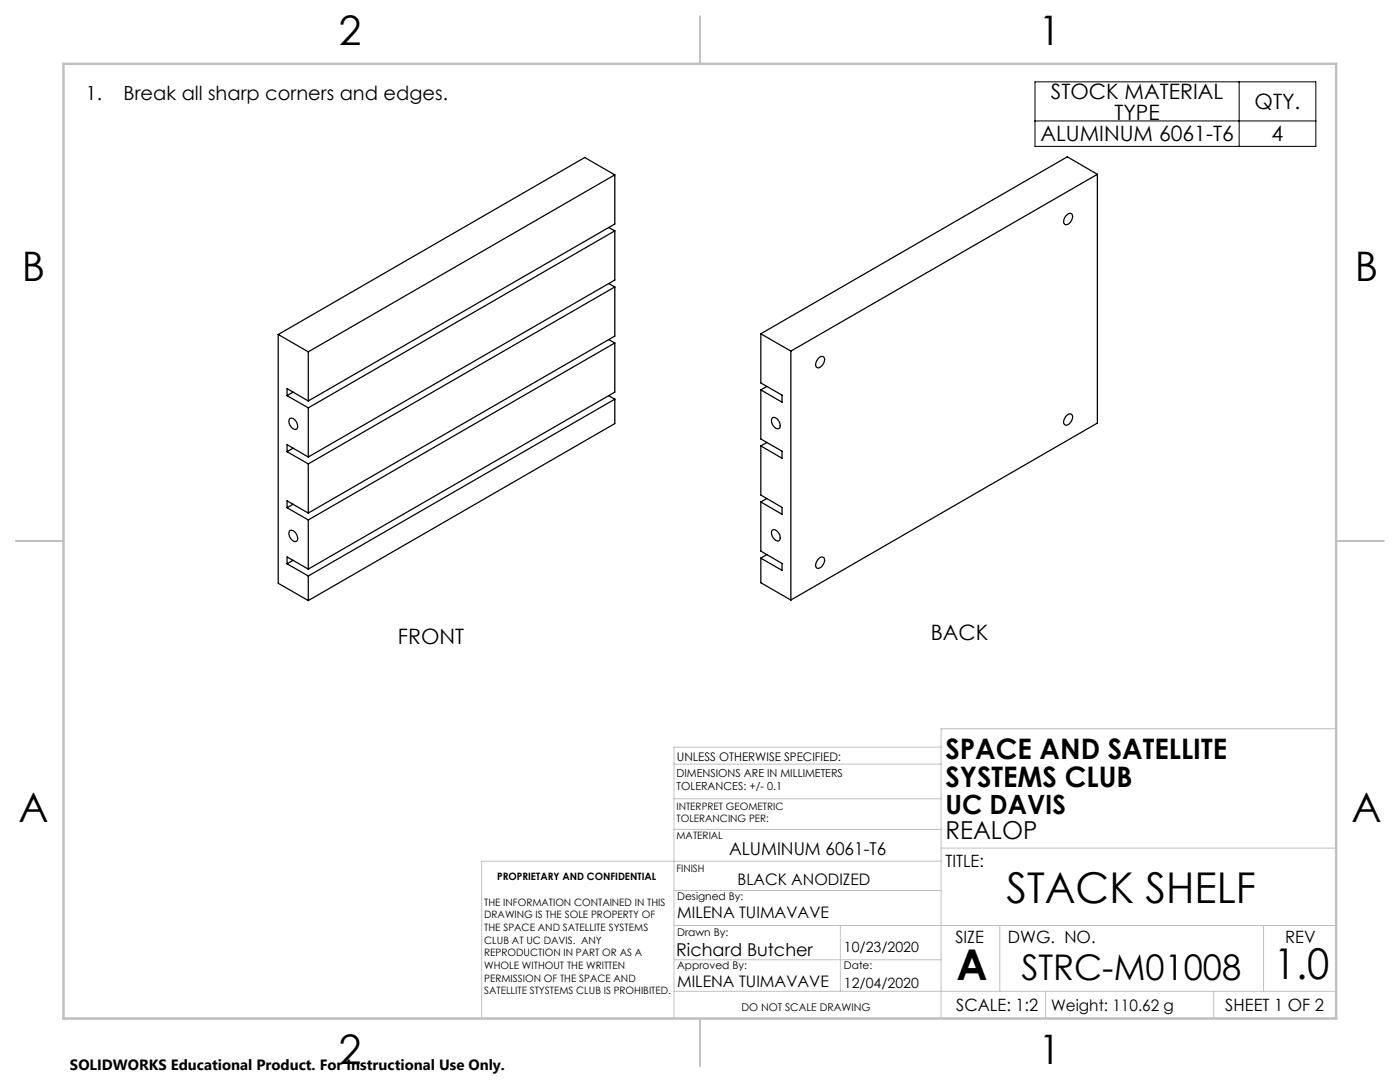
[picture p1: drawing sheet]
<svg xmlns="http://www.w3.org/2000/svg" width="279mm" height="216mm" viewBox="0 0 279 216" stroke-linecap="round" stroke-linejoin="round" font-family="sans-serif">
<path d="M206.6 16.3h56v12.9h-56zM247.3 16.3v12.9M206.6 24.1h56" fill="none" stroke="#000" stroke-width=".2"/>
<g fill="none" stroke="#c0c0c0" stroke-width=".2">
<path d="M134.5 159.4h53.3M134.5 152.5h53.3M187.8 149.1h-53.3v54.1M266.7 145.4h-78.9v57.8M134.5 177.7h53.3M134.5 165.5h53.3M187.8 169.2h78.9M187.8 171.8h-91.7v31.4M134.5 197.8h132.2M134.5 184.7h132.2M134.5 191.5h53.3M167.7 184.7v13.1"/>
<path d="M199.5 184.7v13.1M208.7 197.8v5.4M242.2 197.8v5.4M252.2 184.7v13.1"/>
</g>
<path d="M139.7 3.2v9.5M3.1 107.9h9.6M266.7 107.9h9.5M139.7 203.2v9.6" fill="none" stroke="#c0c0c0" stroke-width=".25"/>
<path d="M12.7 12.7h254v190.5h-254z" fill="none" stroke="#c0c0c0" stroke-width=".5"/>
<g fill="none" stroke="#000" stroke-width=".25">
<path d="M122.7 34.9l-61.2 35.3M122.7 34.9l-6-3.5-61.2 35.3M122.7 34.9v9.8l-61.2 35.3M219 34.8l-61.2 35.3M219 34.8v49.6l-61.2 35.3M219 34.8l-6-3.5-61.2 35.3M121.5 45.4l1.2 .7M121.5 56.6l1.2 .7M122.7 46.1v9.8l-61.2 35.3M122.7 57.3v9.8l-61.2 35.3M122.7 46.1l-61.2 35.3M122.7 57.3l-61.2 35.3"/>
<path d="M212.7 43.1l.2-.2a.68 .68 0 0 1 1-.2 .68 .68 0 0 1 .1 1 1.22 1.22 0 0 1-1.5 1.1l-.2-.6zM55.5 66.7l6 3.5M55.5 66.7v49.7l6 3.4M57.3 79v-1.5l4.2 2.5M57.3 79l4.2 2.4M58.5 78.2l-1.2 .8M61.5 70.2v9.8M121.5 67.8l1.2 .6M121.5 79l1.2 .7M122.7 68.4v9.8l-61.2 35.4M122.7 79.7v4.8l-61.2 35.3M122.7 68.4l-61.2 35.4"/>
<path d="M122.7 79.7l-61.2 35.2M151.8 66.6l6 3.5M151.8 66.6v9.8l4.3 2.4v1.5l-4.3-2.5M151.8 77.8v9.8l4.3 2.4v1.4l-4.3-2.4M153 77.1l-1.2 .7M157.8 70.1v49.6M163.4 71.5a.64 .64 0 0 1 .8-.4 .64 .64 0 0 1 .3 .9 1.59 1.59 0 0 1-1.3 1.4 1.04 1.04 0 0 1 0-1.7zM57.3 90.1v-1.4l4.2 2.5M57.3 90.1l4.2 2.5M57.9 83.5a1.44 1.44 0 0 1 1.5 1.8 .71 .71 0 0 1-.8 .4 .71 .71 0 0 1-.6-.6l-.4-1.1zM58.5 89.4l-1.2 .7M61.5 81.4v9.8"/>
<path d="M61.5 92.6v9.8M151.8 89v9.8l4.3 2.4v1.4l-4.3-2.4M153 88.3l-1.2 .7M153 99.5l-1.2 .7M154.2 83.4a1.44 1.44 0 0 1 1.5 1.8 .71 .71 0 0 1-.8 .4 .71 .71 0 0 1-.6-.6l-.3-1.1zM212.9 82.9a.69 .69 0 0 1 1-.2 .69 .69 0 0 1 .1 1 1.23 1.23 0 0 1-1.5 1.1 1.36 1.36 0 0 1 .4-1.9zM57.3 101.3v-1.4l4.2 2.5M57.3 112.5v-1.4l4.2 2.5M57.3 101.3l4.2 2.5M57.3 112.5l4.2 2.4M57.9 105.9a1.43 1.43 0 0 1 1.3 2.1 1.44 1.44 0 0 1-1.5-1.8zM58.5 100.6l-1.2 .7"/>
<path d="M58.5 111.8l-1.2 .7M61.5 103.8v9.8M61.5 114.9v4.9M151.8 100.2v9.8l4.3 2.4v1.4l-4.3-2.4M151.8 111.4v4.9l6 3.4M153 110.7l-1.2 .7M154.1 105.9l.1-.1a1.3 1.3 0 0 1 1.5 1.3 .64 .64 0 0 1-.3 .9 .64 .64 0 0 1-.9-.4l-.4-.8-.1-.5zM163.2 111.7l.2-.2a.68 .68 0 0 1 1-.2 .68 .68 0 0 1 .1 1 1.26 1.26 0 0 1-1.5 1l-.2-.5z"/>
</g>
<g font-size="8.5">
<text x="200.9" y="180.2">STACK SHELF</text>
<text x="190.9" y="195.5">A</text>
<text x="254.2" y="195.4">1.0</text>
</g>
<g font-size="8.1">
<text x="67.6" y="8.9">2</text>
<text x="207.3" y="8.9">1</text>
<text x="4.4" y="56.2">B</text>
<text x="270.4" y="56.2">B</text>
<text x="3.7" y="164.1">A</text>
<text x="269.7" y="164.1">A</text>
<text x="67.6" y="212.4">2</text>
<text x="207.3" y="212.4">1</text>
</g>
<text font-size="7.1" x="203.8" y="195.5">STRC-M01008</text>
<g font-size="5.6">
<text x="188.7" y="151.5">SPACE AND SATELLITE</text>
<text x="188.7" y="157.1">SYSTEMS CLUB</text>
</g>
<text font-size="5.3" x="188.7" y="162.5">UC DAVIS</text>
<text font-size="4.9" x="188.7" y="167.5">REALOP</text>
<g font-size="4.2">
<text x="209.7" y="19.7">STOCK MATERIAL</text>
<text x="222.4" y="23.9">TYPE</text>
<text x="250.4" y="21.7">QTY.</text>
<text x="207.6" y="28.2">ALUMINUM 6061-T6</text>
<text x="253.8" y="28.2">4</text>
<text x="79.4" y="128.6">FRONT</text>
<text x="185.7" y="127.7">BACK</text>
</g>
<g font-size="3.9">
<text x="17.2" y="20">1.</text>
<text x="24.7" y="20">Break all sharp corners and edges.</text>
</g>
<g font-size="3.5">
<text x="145.5" y="170.7">ALUMINUM 6061-T6</text>
<text x="134.9" y="190.8">Richard Butcher</text>
</g>
<g font-size="3.4">
<text x="188.7" y="172.9">TITLE:</text>
<text x="190.7" y="188.1">SIZE</text>
<text x="201.1" y="188.1">DWG. NO.</text>
<text x="256.5" y="188.2">REV</text>
<text x="190.8" y="201.7">SCALE: 1:2</text>
<text x="244.5" y="201.7">SHEET 1 OF 2</text>
</g>
<g font-size="3.2">
<text x="147.2" y="176.5">BLACK ANODIZED</text>
<text x="135.1" y="183.3">MILENA TUIMAVAVE</text>
<text x="135.1" y="196.9">MILENA TUIMAVAVE</text>
<text x="209.8" y="201.7">Weight: 110.62 g</text>
</g>
<text font-size="3" x="14" y="213.5">SOLIDWORKS Educational Product. For Instructional Use Only.</text>
<g font-size="2.8">
<text x="168.4" y="189.9">10/23/2020</text>
<text x="168.4" y="197.2">12/04/2020</text>
</g>
<text font-size="2.4" x="135.1" y="151.8">UNLESS OTHERWISE SPECIFIED:</text>
<g font-size="2.2">
<text x="135" y="155">DIMENSIONS ARE IN MILLIMETERS</text>
<text x="135" y="157.7">TOLERANCES: +/- 0.1</text>
</g>
<g font-size="2.1">
<text x="135.1" y="179.6">Designed By:</text>
<text x="135.1" y="186.8">Drawn By:</text>
<text x="135.1" y="193.4">Approved By:</text>
<text x="168.4" y="193.4">Date:</text>
<text x="148" y="201.7">DO NOT SCALE DRAWING</text>
</g>
<g font-size="2">
<text x="135" y="161.6">INTERPRET GEOMETRIC</text>
<text x="135" y="167.4">MATERIAL</text>
<text x="135" y="164.1">TOLERANCING PER:</text>
<text x="135" y="174">FINISH</text>
<text x="99.2" y="175.6">PROPRIETARY AND CONFIDENTIAL</text>
<text x="96.6" y="180.7">THE INFORMATION CONTAINED IN THIS</text>
<text x="96.6" y="183.2">DRAWING IS THE SOLE PROPERTY OF</text>
<text x="96.6" y="185.8">THE SPACE AND SATELLITE SYSTEMS</text>
<text x="96.6" y="188.3">CLUB AT UC DAVIS. ANY</text>
<text x="96.6" y="190.8">REPRODUCTION IN PART OR AS A</text>
<text x="96.6" y="193.3">WHOLE WITHOUT THE WRITTEN</text>
<text x="96.6" y="195.9">PERMISSION OF THE SPACE AND</text>
<text x="96.6" y="198.4">SATELLITE STYSTEMS CLUB IS PROHIBITED.</text>
</g>
</svg>
